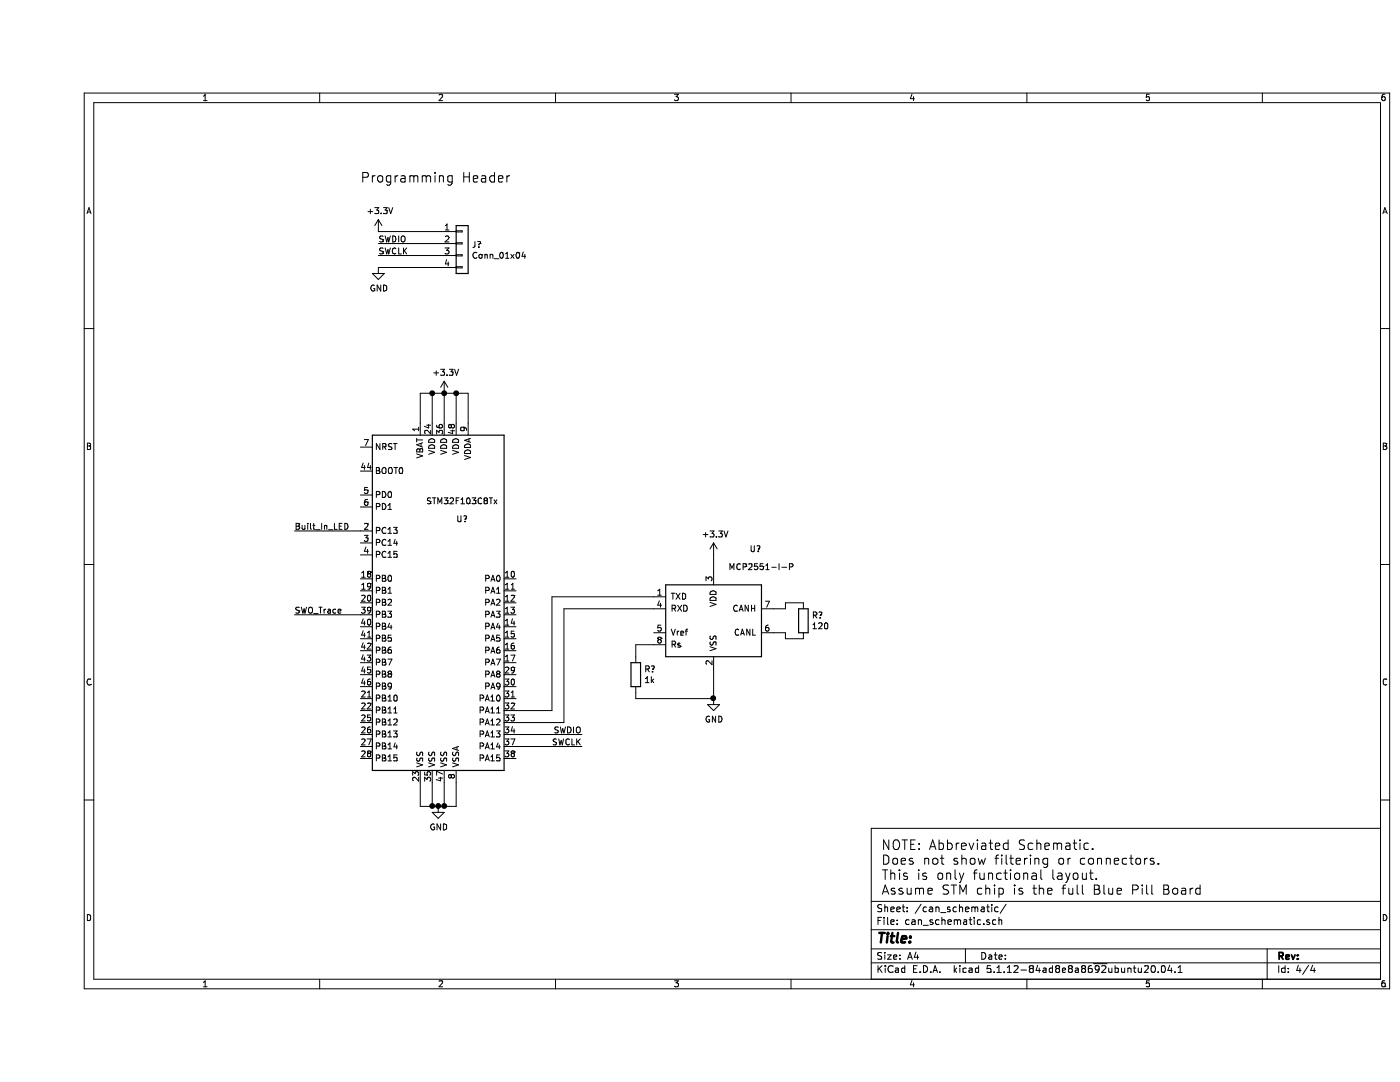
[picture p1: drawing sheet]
EESchema Schematic File Version 4
EELAYER 30 0
EELAYER END
$Descr A4 11693 8268
encoding utf-8
Sheet 4 4
Title ""
Date ""
Rev ""
Comp ""
Comment1 ""
Comment2 ""
Comment3 ""
Comment4 ""
$EndDescr
$Comp
L MCU_ST_STM32F1:STM32F103C8Tx U?
U 1 1
P 3400 4650
F 0 "U?" H 3550 5350 50  0000 C CNN
F 1 "STM32F103C8Tx" H 3550 5500 50  0000 C CNN
F 2 "Package_QFP:LQFP-48_7x7mm_P0.5mm" H 2800 3250 50  0001 R CNN
F 3 "http://www.st.com/st-web-ui/static/active/en/resource/technical/document/datasheet/CD00161566.pdf" H 3400 4650 50  0001 C CNN
	1    3400 4650
	1    0    0    -1  
$EndComp
$Comp
L Connector_Generic:Conn_01x04 J?
U 1 1
P 3550 1650
F 0 "J?" H 3630 1642 50  0000 L CNN
F 1 "Conn_01x04" H 3630 1551 50  0000 L CNN
F 2 "" H 3550 1650 50  0001 C CNN
F 3 "~" H 3550 1650 50  0001 C CNN
	1    3550 1650
	1    0    0    -1  
$EndComp
Text Notes 2700 1150 0    79   ~ 0
Programming Header
Text Notes 7050 7100 0    79   ~ 0
NOTE: Abbreviated Schematic. \nDoes not show filtering or connectors. \nThis is only functional layout. \nAssume STM chip is the full Blue Pill Board
$Comp
L power:+3.3V #PWR?
U 1 1
P 3400 2900
F 0 "#PWR?" H 3400 2750 50  0001 C CNN
F 1 "+3.3V" H 3415 3073 50  0000 C CNN
F 2 "" H 3400 2900 50  0001 C CNN
F 3 "" H 3400 2900 50  0001 C CNN
	1    3400 2900
	1    0    0    -1  
$EndComp
$Comp
L power:GND #PWR?
U 1 1
P 3350 6350
F 0 "#PWR?" H 3350 6100 50  0001 C CNN
F 1 "GND" H 3355 6177 50  0000 C CNN
F 2 "" H 3350 6350 50  0001 C CNN
F 3 "" H 3350 6350 50  0001 C CNN
	1    3350 6350
	1    0    0    -1  
$EndComp
Wire Wire Line
	3200 6150 3200 6350
Wire Wire Line
	3200 6350 3300 6350
Wire Wire Line
	3350 6350 3400 6350
Wire Wire Line
	3500 6350 3500 6150
Connection ~ 3350 6350
Wire Wire Line
	3300 6150 3300 6350
Connection ~ 3300 6350
Wire Wire Line
	3300 6350 3350 6350
Wire Wire Line
	3400 6150 3400 6350
Connection ~ 3400 6350
Wire Wire Line
	3400 6350 3500 6350
Wire Wire Line
	3400 2900 3300 2900
Wire Wire Line
	3200 2900 3200 3150
Wire Wire Line
	3400 2900 3500 2900
Wire Wire Line
	3600 2900 3600 3150
Connection ~ 3400 2900
Wire Wire Line
	3500 3150 3500 2900
Connection ~ 3500 2900
Wire Wire Line
	3500 2900 3600 2900
Wire Wire Line
	3400 3150 3400 2900
Wire Wire Line
	3300 3150 3300 2900
Connection ~ 3300 2900
Wire Wire Line
	3300 2900 3200 2900
$Comp
L power:GND #PWR?
U 1 1
P 2850 1850
F 0 "#PWR?" H 2850 1600 50  0001 C CNN
F 1 "GND" H 2855 1677 50  0000 C CNN
F 2 "" H 2850 1850 50  0001 C CNN
F 3 "" H 2850 1850 50  0001 C CNN
	1    2850 1850
	1    0    0    -1  
$EndComp
Wire Wire Line
	2850 1850 3350 1850
Text Label 2850 1750 0    50   ~ 0
SWCLK
Wire Wire Line
	2850 1750 3350 1750
Text Label 2850 1650 0    50   ~ 0
SWDIO
Wire Wire Line
	2850 1650 3350 1650
$Comp
L power:+3.3V #PWR?
U 1 1
P 2850 1550
F 0 "#PWR?" H 2850 1400 50  0001 C CNN
F 1 "+3.3V" H 2865 1723 50  0000 C CNN
F 2 "" H 2850 1550 50  0001 C CNN
F 3 "" H 2850 1550 50  0001 C CNN
	1    2850 1550
	1    0    0    -1  
$EndComp
Wire Wire Line
	2850 1550 3350 1550
Text Label 4550 5750 2    50   ~ 0
SWDIO
Wire Wire Line
	4550 5750 4000 5750
Text Label 4550 5850 2    50   ~ 0
SWCLK
Wire Wire Line
	4550 5850 4000 5850
Text Label 2150 4050 0    50   ~ 0
Built_In_LED
Wire Wire Line
	2150 4050 2700 4050
Text Label 2150 4750 0    50   ~ 0
SWO_Trace
Wire Wire Line
	2150 4750 2700 4750
$Comp
L Interface_CAN_LIN:MCP2551-I-P U?
U 1 1
P 5650 4800
F 0 "U?" H 6000 5400 50  0000 C CNN
F 1 "MCP2551-I-P" H 6050 5250 50  0000 C CNN
F 2 "Package_DIP:DIP-8_W7.62mm" H 5650 4300 50  0001 C CIN
F 3 "http://ww1.microchip.com/downloads/en/devicedoc/21667d.pdf" H 5650 4800 50  0001 C CNN
	1    5650 4800
	1    0    0    -1  
$EndComp
$Comp
L Device:R R?
U 1 1
P 6400 4800
F 0 "R?" H 6470 4846 50  0000 L CNN
F 1 "120" H 6470 4755 50  0000 L CNN
F 2 "" V 6330 4800 50  0001 C CNN
F 3 "~" H 6400 4800 50  0001 C CNN
	1    6400 4800
	1    0    0    -1  
$EndComp
$Comp
L power:+3.3V #PWR?
U 1 1
P 5650 4250
F 0 "#PWR?" H 5650 4100 50  0001 C CNN
F 1 "+3.3V" H 5665 4423 50  0000 C CNN
F 2 "" H 5650 4250 50  0001 C CNN
F 3 "" H 5650 4250 50  0001 C CNN
	1    5650 4250
	1    0    0    -1  
$EndComp
Wire Wire Line
	5650 4250 5650 4400
$Comp
L power:GND #PWR?
U 1 1
P 5650 5450
F 0 "#PWR?" H 5650 5200 50  0001 C CNN
F 1 "GND" H 5655 5277 50  0000 C CNN
F 2 "" H 5650 5450 50  0001 C CNN
F 3 "" H 5650 5450 50  0001 C CNN
	1    5650 5450
	1    0    0    -1  
$EndComp
$Comp
L Device:R R?
U 1 1
P 5000 5250
F 0 "R?" H 5070 5296 50  0000 L CNN
F 1 "1k" H 5070 5205 50  0000 L CNN
F 2 "" V 4930 5250 50  0001 C CNN
F 3 "~" H 5000 5250 50  0001 C CNN
	1    5000 5250
	1    0    0    -1  
$EndComp
Wire Wire Line
	5000 5100 5000 5000
Wire Wire Line
	5000 5000 5150 5000
Wire Wire Line
	5650 5450 5000 5450
Wire Wire Line
	5000 5450 5000 5400
Wire Wire Line
	5650 5200 5650 5450
Connection ~ 5650 5450
Wire Wire Line
	5150 4600 4300 4600
Wire Wire Line
	4300 5550 4000 5550
Wire Wire Line
	4300 4600 4300 5550
Wire Wire Line
	4000 5650 4400 5650
Wire Wire Line
	4400 5650 4400 4700
Wire Wire Line
	4400 4700 5150 4700
Wire Wire Line
	6150 4700 6250 4700
Wire Wire Line
	6250 4700 6250 4650
Wire Wire Line
	6250 4650 6400 4650
Wire Wire Line
	6150 4900 6250 4900
Wire Wire Line
	6250 4900 6250 4950
Wire Wire Line
	6250 4950 6400 4950
$EndSCHEMATC
